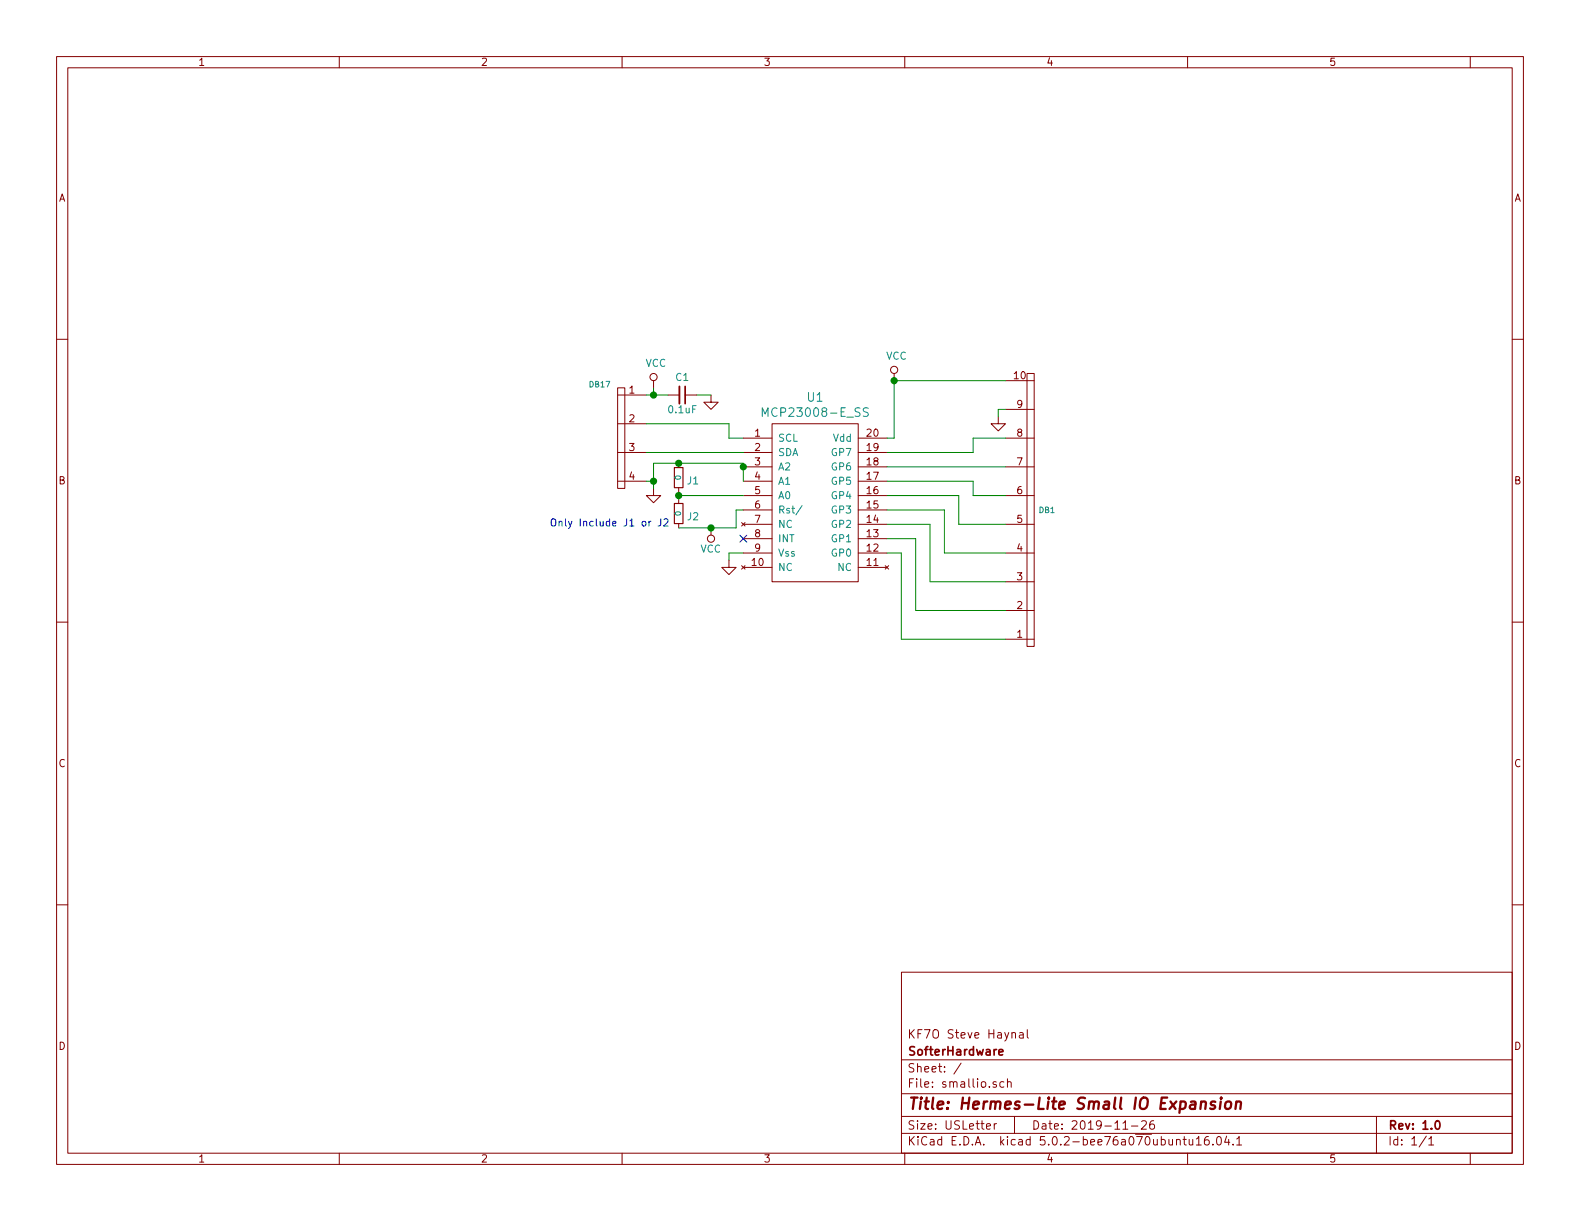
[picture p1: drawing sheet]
EESchema Schematic File Version 4
LIBS:smallio-cache
EELAYER 26 0
EELAYER END
$Descr USLetter 11000 8500
encoding utf-8
Sheet 1 1
Title "Hermes-Lite Small IO Expansion"
Date "2019-11-26"
Rev "1.0"
Comp "SofterHardware"
Comment1 "KF7O Steve Haynal"
Comment2 ""
Comment3 ""
Comment4 ""
$EndDescr
$Comp
L power:VCC #PWR01
U 1 1
P 4550 2700
F 0 "#PWR01" H 4550 2550 50  0001 C CNN
F 1 "VCC" H 4567 2873 50  0000 C CNN
F 2 "" H 4550 2700 50  0001 C CNN
F 3 "" H 4550 2700 50  0001 C CNN
	1    4550 2700
	1    0    0    -1  
$EndComp
$Comp
L hermeslite:MCP23008-E_SS U1
U 1 1
P 5675 3450
F 0 "U1" H 5675 4137 60  0000 C CNN
F 1 "MCP23008-E_SS" H 5675 4031 60  0000 C CNN
F 2 "Package_SO:SSOP-20_5.3x7.2mm_P0.65mm" H 5675 3450 60  0001 C CNN
F 3 "" H 5675 3450 60  0000 C CNN
	1    5675 3450
	1    0    0    -1  
$EndComp
$Comp
L hermeslite:RFD4d DB17
U 1 1
P 4400 3050
F 0 "DB17" H 4175 3425 39  0000 C CNN
F 1 "RFD4d" H 4400 3550 39  0001 C CNN
F 2 "HERMESLITE:4x1" H 4400 2700 60  0001 C CNN
F 3 "" H 4400 2700 60  0000 C CNN
	1    4400 3050
	1    0    0    -1  
$EndComp
Wire Wire Line
	4500 3150 5175 3150
Wire Wire Line
	4500 2950 5075 2950
Wire Wire Line
	5075 2950 5075 3050
Wire Wire Line
	5075 3050 5175 3050
$Comp
L power:GNDS #PWR0101
U 1 1
P 4550 3400
F 0 "#PWR0101" H 4550 3150 50  0001 C CNN
F 1 "GNDS" H 4555 3227 50  0001 C CNN
F 2 "" H 4550 3400 50  0001 C CNN
F 3 "" H 4550 3400 50  0001 C CNN
	1    4550 3400
	1    0    0    -1  
$EndComp
Wire Wire Line
	4500 3350 4550 3350
Wire Wire Line
	4550 3350 4550 3400
Wire Wire Line
	4550 2750 4550 2700
Wire Wire Line
	4500 2750 4550 2750
$Comp
L power:VCC #PWR0102
U 1 1
P 6225 2650
F 0 "#PWR0102" H 6225 2500 50  0001 C CNN
F 1 "VCC" H 6242 2823 50  0000 C CNN
F 2 "" H 6225 2650 50  0001 C CNN
F 3 "" H 6225 2650 50  0001 C CNN
	1    6225 2650
	1    0    0    -1  
$EndComp
Wire Wire Line
	6175 3050 6225 3050
$Comp
L power:GNDS #PWR0103
U 1 1
P 5075 3900
F 0 "#PWR0103" H 5075 3650 50  0001 C CNN
F 1 "GNDS" H 5080 3727 50  0001 C CNN
F 2 "" H 5075 3900 50  0001 C CNN
F 3 "" H 5075 3900 50  0001 C CNN
	1    5075 3900
	1    0    0    -1  
$EndComp
Wire Wire Line
	5075 3900 5075 3850
Wire Wire Line
	5075 3850 5175 3850
$Comp
L Device:C_Small C1
U 1 1
P 4750 2750
F 0 "C1" V 4625 2750 50  0000 C CNN
F 1 "0.1uF" V 4850 2750 50  0000 C CNN
F 2 "HERMESLITE:SMD-0805" H 4750 2750 50  0001 C CNN
F 3 "~" H 4750 2750 50  0001 C CNN
	1    4750 2750
	0    1    1    0   
$EndComp
Wire Wire Line
	4550 2750 4650 2750
Connection ~ 4550 2750
$Comp
L power:GNDS #PWR0104
U 1 1
P 4950 2750
F 0 "#PWR0104" H 4950 2500 50  0001 C CNN
F 1 "GNDS" H 4955 2577 50  0001 C CNN
F 2 "" H 4950 2750 50  0001 C CNN
F 3 "" H 4950 2750 50  0001 C CNN
	1    4950 2750
	1    0    0    -1  
$EndComp
Wire Wire Line
	4850 2750 4950 2750
$Comp
L power:VCC #PWR0105
U 1 1
P 4950 3675
F 0 "#PWR0105" H 4950 3525 50  0001 C CNN
F 1 "VCC" H 4950 3825 50  0000 C CNN
F 2 "" H 4950 3675 50  0001 C CNN
F 3 "" H 4950 3675 50  0001 C CNN
	1    4950 3675
	-1   0    0    1   
$EndComp
Wire Wire Line
	5125 3550 5175 3550
NoConn ~ 5175 3750
$Comp
L Device:R_Small J1
U 1 1
P 4725 3325
F 0 "J1" H 4625 3350 50  0000 C CNN
F 1 "0" V 4725 3325 39  0000 C CNN
F 2 "HERMESLITE:SMD-0805" H 4725 3325 50  0001 C CNN
F 3 "~" H 4725 3325 50  0001 C CNN
	1    4725 3325
	-1   0    0    1   
$EndComp
$Comp
L Device:R_Small J2
U 1 1
P 4725 3575
F 0 "J2" H 4625 3600 50  0000 C CNN
F 1 "0" V 4725 3575 39  0000 C CNN
F 2 "HERMESLITE:SMD-0805" H 4725 3575 50  0001 C CNN
F 3 "~" H 4725 3575 50  0001 C CNN
	1    4725 3575
	-1   0    0    1   
$EndComp
Wire Wire Line
	4550 3350 4550 3225
Wire Wire Line
	4550 3225 4725 3225
Connection ~ 4550 3350
Wire Wire Line
	5175 3450 4725 3450
Wire Wire Line
	4725 3450 4725 3425
Wire Wire Line
	4725 3475 4725 3450
Connection ~ 4725 3450
Wire Wire Line
	4725 3675 4950 3675
Wire Wire Line
	4950 3675 5125 3675
Wire Wire Line
	5125 3675 5125 3550
Connection ~ 4950 3675
Wire Wire Line
	4725 3225 5175 3225
Wire Wire Line
	5175 3225 5175 3250
Connection ~ 4725 3225
Wire Wire Line
	5175 3250 5175 3350
Connection ~ 5175 3250
$Comp
L hermeslite:IO10 DB1
U 1 1
P 7100 3150
F 0 "DB1" H 6971 3555 39  0000 R CNN
F 1 "IO10" H 7025 4550 39  0001 C CNN
F 2 "HERMESLITE:edge10_alt" H 7100 2800 60  0001 C CNN
F 3 "" H 7100 2800 60  0000 C CNN
	1    7100 3150
	-1   0    0    1   
$EndComp
Wire Wire Line
	6175 3850 6275 3850
Wire Wire Line
	6275 3850 6275 4450
Wire Wire Line
	6275 4450 7000 4450
Wire Wire Line
	6175 3750 6375 3750
Wire Wire Line
	6375 3750 6375 4250
Wire Wire Line
	6375 4250 7000 4250
Wire Wire Line
	6475 3650 6475 4050
Wire Wire Line
	6475 4050 7000 4050
Wire Wire Line
	6175 3650 6475 3650
Wire Wire Line
	6175 3550 6575 3550
Wire Wire Line
	6575 3550 6575 3850
Wire Wire Line
	6575 3850 7000 3850
Wire Wire Line
	6675 3450 6675 3650
Wire Wire Line
	6675 3650 7000 3650
Wire Wire Line
	6175 3450 6675 3450
Wire Wire Line
	6175 3350 6775 3350
Wire Wire Line
	6775 3350 6775 3450
Wire Wire Line
	6775 3450 7000 3450
Wire Wire Line
	6175 3250 7000 3250
Wire Wire Line
	6175 3150 6775 3150
Wire Wire Line
	6775 3150 6775 3050
Wire Wire Line
	6775 3050 7000 3050
Wire Wire Line
	6225 2650 6225 3050
Wire Wire Line
	7000 2650 6225 2650
Connection ~ 6225 2650
$Comp
L power:GNDS #PWR0106
U 1 1
P 6950 2900
F 0 "#PWR0106" H 6950 2650 50  0001 C CNN
F 1 "GNDS" H 6955 2727 50  0001 C CNN
F 2 "" H 6950 2900 50  0001 C CNN
F 3 "" H 6950 2900 50  0001 C CNN
	1    6950 2900
	1    0    0    -1  
$EndComp
Wire Wire Line
	7000 2850 6950 2850
Wire Wire Line
	6950 2850 6950 2900
Text Notes 3825 3675 0    50   ~ 0
Only Include J1 or J2
$EndSCHEMATC
